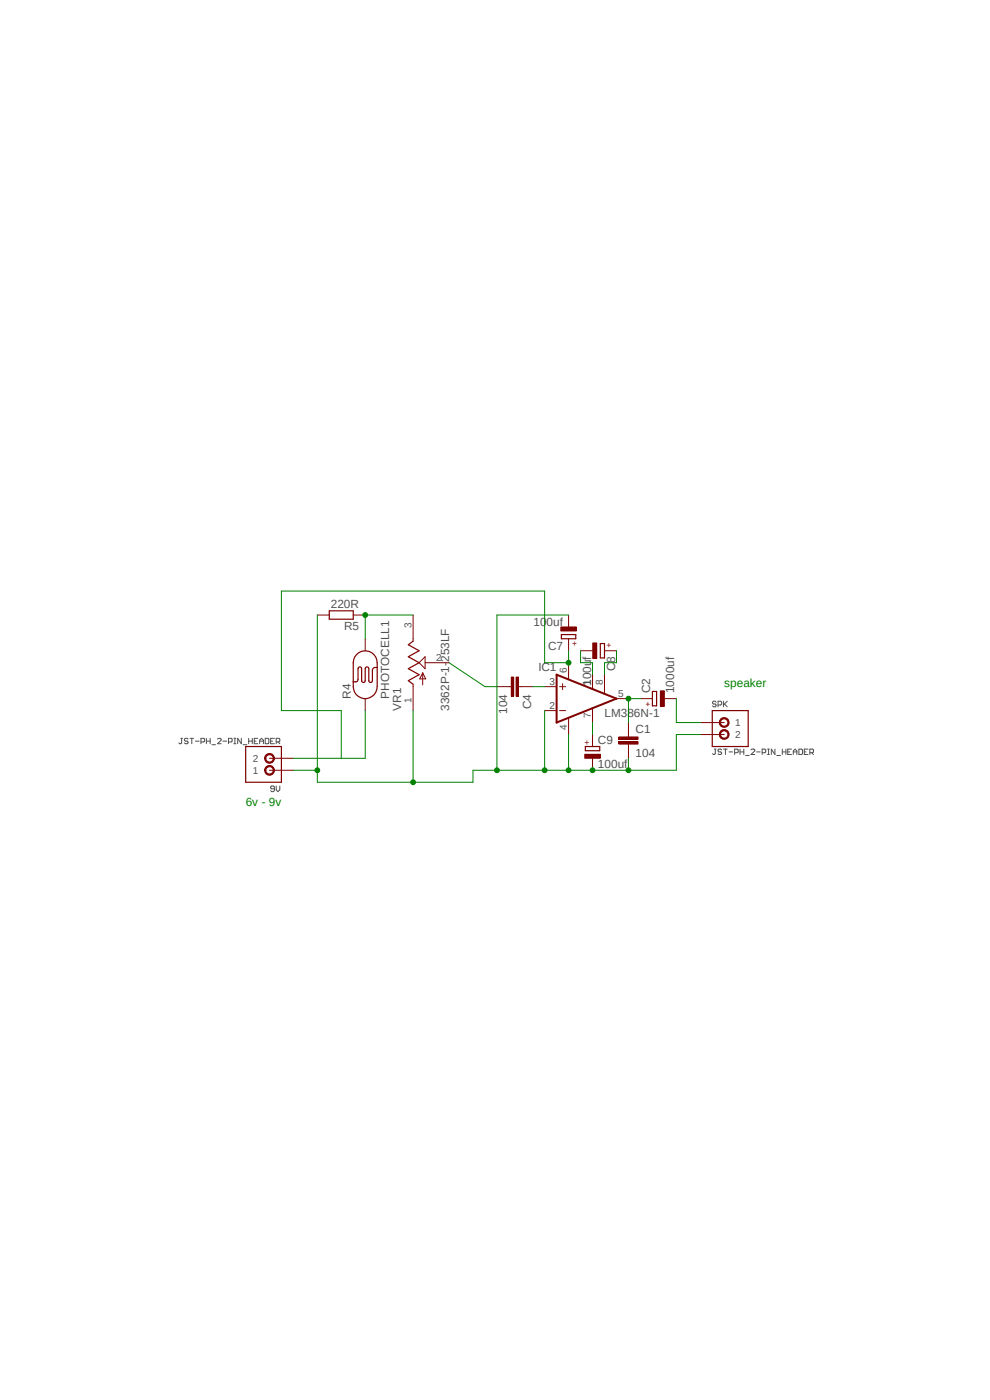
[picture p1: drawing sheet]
<svg xmlns="http://www.w3.org/2000/svg" width="210mm" height="297mm" viewBox="0 0 210 297" stroke-linecap="round" stroke-linejoin="round" font-family="sans-serif">
<path d="M37.5 125.3l135.9 46.4M173.4 125.3l-135.9 46.4" fill="none" stroke="#fff" stroke-width=".21"/>
<g fill="none" stroke="#505050" stroke-width=".21">
<path d="M38.4 156.6h.3M38.5 156.6v1l-.1 .2-.5-.2M39.9 156.8l-.2-.2-.6 .2 .2 .4h.4l.2 .2-.2 .4-.6-.2M40.3 156.6h.8M40.7 156.6v1.2M41.4 157.2h.8M42.6 157.4h.6l.2-.2v-.4l-.2-.2h-.6v1.2M43.8 157.2h.8M43.8 156.6v1.2M44.6 156.6v1.2M45 158h.7M46.1 156.8l.2-.2 .6 .2v.2l-.8 .8h.8"/>
<path d="M47.3 157.2h.8M48.5 157.4h.6l.1-.2v-.4l-.1-.2h-.6v1.2M49.6 157.8h.4M49.6 156.6h.4M49.8 156.6v1.2M51.2 156.6v1.2l-.8-1.2v1.2M51.6 158h.8M52.7 157.2h.8M52.7 156.6v1.2M53.5 156.6v1.2M53.9 157.2h.4M54.7 156.6h-.8v1.2h.8"/>
<path d="M55.1 157.2h.8M55.1 157.8v-.8l.4-.4 .4 .4v.8M56.3 156.6h.6l.1 .2v.8l-.1 .2h-.6zM57.4 157.2h.4M58.2 156.6h-.8v1.2h.8M58.6 157.4h.6l.2-.2v-.4l-.2-.2h-.6v1.2M59 157.4l.4 .4M151.5 158.9h.4M151.7 158.9v1l-.2 .2-.4-.2M151.9 149l-.2-.2h-.4l-.2 .2 .2 .4h.4l.2 .2-.2 .3h-.4l-.2-.2M152.3 149.6h.6l.2-.2v-.4l-.2-.2h-.6v1.1M153.1 159.1l-.2-.2h-.4l-.2 .2 .2 .4 .6 .2-.2 .4h-.4l-.2-.2"/>
<path d="M153.5 158.9h.8M153.5 148.8v1.1M153.7 149.4l.6 .5M153.9 158.9v1.2M154.3 148.8l-.8 .8M154.6 159.5h.8M155.8 159.7h.6l.2-.2v-.4l-.2-.2h-.6v1.2M157 159.5h.8M157 158.9v1.2M157.8 158.9v1.2M159.3 159.1l.2-.2 .6 .2v.2l-.8 .8h.8M160.5 159.5h.7"/>
<path d="M161.7 159.7h.5l.2-.2v-.4l-.2-.2h-.5v1.2M162.8 158.9h.4M163 158.9v1.2M164.4 158.9v1.2l-.8-1.2v1.2M165.9 159.5h.8M165.9 158.9v1.2M166.7 158.9v1.2M167.1 159.5h.4M167.9 158.9h-.8v1.2h.8M168.3 159.5h.7M169.5 158.9h.5l.2 .2v.8l-.2 .2h-.5zM170.6 159.5h.4"/>
<path d="M171.4 158.9h-.8v1.2h.8M171.8 159.7h.6l.2-.2v-.4l-.2-.2h-.6v1.2M172.2 159.7l.4 .4M58.2 167.3h-.6l-.2-.1 .2-.4h.4l.2 .2v.7l-.2 .2h-.4l-.2-.2M58.6 166.8v.8l.4 .3 .4-.3v-.8M158.2 160.3h.7M162.8 160.1h.4M164.8 160.3h.8M168.3 160.1v-.8l.4-.4 .3 .4v.8"/>
</g>
<g fill="none" stroke="#800000" stroke-width=".21">
<path d="M115.5 145.7h2.6M115.5 150.7h2.6M118.7 145.7h1.3M118.7 150.7h1.3M119.3 145v1.3M120.6 140.6v3.5M120.6 152.4v3.4M125.7 143.1v3.1M125.7 150.2v3.1M128.2 143.1v4.1M130.8 148.2h2.5M133.3 155.8v.5"/>
<path d="M133.3 157.9v.5"/>
</g>
<path d="M118.1 143.1l12.7 5.1-12.7 5.1z" fill="none" stroke="#800000" stroke-width=".42"/>
<path d="M131.3 157.4h4v.5h-4z" fill-rule="evenodd" fill="#800000"/>
<path d="M131.3 157.4h4v.5h-4z" fill="none" stroke="#800000" stroke-width=".21"/>
<path d="M131.3 156.3h4v.5h-4z" fill-rule="evenodd" fill="#800000"/>
<path d="M131.3 156.3h4v.5h-4zM133.3 153.3v2.5M133.3 158.4v2.5M148.5 153.3h5.1M148.5 155.8h5.1" fill="none" stroke="#800000" stroke-width=".21"/>
<path d="M151.1 150.7h7.6v7.7h-7.6z" fill="none" stroke="#800000" stroke-width=".25"/>
<path d="M152.9 152.5a1.05 1.05 0 0 1 1.6 .2 1.05 1.05 0 0 1-.6 1.6 1.05 1.05 0 0 1-1.3-1h.2a.79 .79 0 0 1 1-.8 .79 .79 0 0 1 .4 1.2 .79 .79 0 0 1-1.3-.1l-.1-.3h-.2z" fill-rule="evenodd" fill="#800000"/>
<path d="M152.9 152.5a1.05 1.05 0 0 1 1.6 .2 1.05 1.05 0 0 1-.6 1.6 1.05 1.05 0 0 1-1.3-1h.2a.79 .79 0 0 1 1-.8 .79 .79 0 0 1 .4 1.2 .79 .79 0 0 1-1.3-.1l-.1-.3h-.2z" fill="none" stroke="#800000" stroke-width=".21"/>
<path d="M152.9 155a1.05 1.05 0 0 1 1.6 .3 1.05 1.05 0 0 1-.6 1.5 1.05 1.05 0 0 1-1.3-1h.2a.79 .79 0 0 1 1-.8 .79 .79 0 0 1 .4 1.3 .79 .79 0 0 1-1.3-.2l-.1-.3h-.2z" fill-rule="evenodd" fill="#800000"/>
<path d="M152.9 155a1.05 1.05 0 0 1 1.6 .3 1.05 1.05 0 0 1-.6 1.5 1.05 1.05 0 0 1-1.3-1h.2a.79 .79 0 0 1 1-.8 .79 .79 0 0 1 .4 1.3 .79 .79 0 0 1-1.3-.2l-.1-.3h-.2zM57.1 163.4h5.1M57.1 160.9h5.1" fill="none" stroke="#800000" stroke-width=".21"/>
<path d="M52.1 158.4h7.6v7.5h-7.6z" fill="none" stroke="#800000" stroke-width=".25"/>
<path d="M56.5 162.6a1.05 1.05 0 0 1 1.6 .3 1.05 1.05 0 0 1-.7 1.5 1.05 1.05 0 0 1-1.3-1h.3a.8 .8 0 0 1 1.1-.6 .8 .8 0 0 1 .2 1.3 .8 .8 0 0 1-1.3-.4v-.3h-.3z" fill-rule="evenodd" fill="#800000"/>
<path d="M56.5 162.6a1.05 1.05 0 0 1 1.6 .3 1.05 1.05 0 0 1-.7 1.5 1.05 1.05 0 0 1-1.3-1h.3a.8 .8 0 0 1 1.1-.6 .8 .8 0 0 1 .2 1.3 .8 .8 0 0 1-1.3-.4v-.3h-.3z" fill="none" stroke="#800000" stroke-width=".21"/>
<path d="M56.5 160.1a1.05 1.05 0 0 1 1.6 .3 1.05 1.05 0 0 1-.7 1.5 1.05 1.05 0 0 1-1.3-1h.3a.8 .8 0 0 1 1.1-.7 .8 .8 0 0 1 .2 1.3 .8 .8 0 0 1-1.3-.3v-.3h-.3z" fill-rule="evenodd" fill="#800000"/>
<path d="M67.3 130.5h2.5M74.9 130.5h2.6M77.5 135.5v2.5M77.5 148.2v2.5M107.9 145.7h.6M110 145.7h.5M56.5 160.1a1.05 1.05 0 0 1 1.6 .3 1.05 1.05 0 0 1-.7 1.5 1.05 1.05 0 0 1-1.3-1h.3a.8 .8 0 0 1 1.1-.7 .8 .8 0 0 1 .2 1.3 .8 .8 0 0 1-1.3-.3v-.3h-.3z" fill="none" stroke="#800000" stroke-width=".21"/>
<path d="M69.8 129.6h5.1v1.8h-5.1zM75.6 138.9a2.53 2.53 0 0 1 2.8-.7 2.53 2.53 0 0 1 1.6 2.4v5.1a2.54 2.54 0 0 1-2.5 2.5 2.54 2.54 0 0 1-2.6-2.5v-5.1l.3-1.2zM80 141.6h-.7l-.3 .3v2.7a.4 .4 0 0 1-.5 .2 .4 .4 0 0 1-.3-.4v-2.5l-.1-.4h-.2l-.4 .4-.1 2.7a.4 .4 0 0 1-.4 .2 .4 .4 0 0 1-.3-.4v-2.5l-.2-.4h-.2l-.4 .4v2.2a.45 .45 0 0 1-.5 .6h-.5" fill="none" stroke="#800000" stroke-width=".25"/>
<path d="M108.5 143.6h.5v4.1h-.5z" fill-rule="evenodd" fill="#800000"/>
<path d="M108.5 143.6h.5v4.1h-.5z" fill="none" stroke="#800000" stroke-width=".21"/>
<path d="M109.5 143.6h.5v4.1h-.5z" fill-rule="evenodd" fill="#800000"/>
<path d="M105.4 145.7h2.5M109.5 143.6h.5v4.1h-.5zM110.5 145.7h2.5" fill="none" stroke="#800000" stroke-width=".21"/>
<path d="M119.1 134.6h3v.9h-3z" fill="none" stroke="#800000" stroke-width=".25"/>
<path d="M119 133h3.3v.9h-3.3z" fill-rule="evenodd" fill="#800000"/>
<path d="M119 133h3.3v.9h-3.3zM120.6 130.5v2.5M120.6 135.5v2.5" fill="none" stroke="#800000" stroke-width=".21"/>
<path d="M127.3 136.5h.9v3.1h-.9z" fill="none" stroke="#800000" stroke-width=".25"/>
<path d="M125.7 136.4h.9v3.3h-.9z" fill-rule="evenodd" fill="#800000"/>
<path d="M123.1 138h2.6M125.7 136.4h.9v3.3h-.9zM128.2 138h2.6" fill="none" stroke="#800000" stroke-width=".21"/>
<path d="M124.2 158.4h3v.9h-3z" fill="none" stroke="#800000" stroke-width=".25"/>
<path d="M124 160h3.3v.9h-3.3z" fill-rule="evenodd" fill="#800000"/>
<path d="M125.7 155.8v2.6M124 160h3.3v.9h-3.3zM125.7 160.9v2.5" fill="none" stroke="#800000" stroke-width=".21"/>
<path d="M138.4 146.7h.9v3h-.9z" fill="none" stroke="#800000" stroke-width=".25"/>
<path d="M140.1 146.6h.8v3.3h-.8z" fill-rule="evenodd" fill="#800000"/>
<path d="M87.6 130.5v5.5M87.6 145.2v5.5M88.9 140.6l1.3-1.3v2.6zM89.7 142.7v2.6M89.7 142.7l.6 1.3h-1.3zM90.2 140.6h5M135.8 148.2h2.6M140.1 146.6h.8v3.3h-.8zM140.9 148.2h2.6" fill="none" stroke="#800000" stroke-width=".21"/>
<path d="M87.6 136l-1 .8 2.3 1.2-2.3 1.3 2.3 1.3-2.3 1.3 2.3 1.2-2.3 1.3 1 .8" fill="none" stroke="#800000" stroke-width=".25"/>
<path d="M125.7 153.3v2.5M135.8 148.2h-2.5v5.1" fill="none" stroke="#008000" stroke-width=".21"/>
<circle cx="133.3" cy="148.2" r=".51" fill="#008000"/>
<g fill="none" stroke="#008000" stroke-width=".21">
<path d="M143.5 148.2v5.1h5M148.5 155.8h-5v7.6h-22.9M133.3 160.9v2.5"/>
<circle cx="133.3" cy="148.2" r=".51"/>
</g>
<circle cx="133.3" cy="163.4" r=".51" fill="#008000"/>
<g fill="none" stroke="#008000" stroke-width=".21">
<path d="M115.5 150.7v12.7h5.1v-7.6"/>
<circle cx="133.3" cy="163.4" r=".51"/>
</g>
<circle cx="120.6" cy="163.4" r=".51" fill="#008000"/>
<circle cx="120.6" cy="163.4" r=".51" fill="none" stroke="#008000" stroke-width=".21"/>
<circle cx="115.5" cy="163.4" r=".51" fill="#008000"/>
<g fill="none" stroke="#008000" stroke-width=".21">
<path d="M120.6 130.5h-15.2v32.9M100.3 163.4h15.2"/>
<circle cx="115.5" cy="163.4" r=".51"/>
</g>
<circle cx="105.4" cy="163.4" r=".51" fill="#008000"/>
<g fill="none" stroke="#008000" stroke-width=".21">
<path d="M67.3 130.5v35.4h33v-2.5M87.6 150.7v15.2"/>
<circle cx="105.4" cy="163.4" r=".51"/>
</g>
<circle cx="87.6" cy="165.9" r=".51" fill="#008000"/>
<circle cx="87.6" cy="165.9" r=".51" fill="none" stroke="#008000" stroke-width=".21"/>
<circle cx="125.7" cy="163.4" r=".51" fill="#008000"/>
<g fill="none" stroke="#008000" stroke-width=".21">
<path d="M62.2 163.4h5.1"/>
<circle cx="125.7" cy="163.4" r=".51"/>
</g>
<circle cx="67.3" cy="163.4" r=".51" fill="#008000"/>
<g fill="none" stroke="#008000" stroke-width=".21">
<path d="M120.6 138v2.6h-5.1v-15.2h-55.8v25.3h12.7v10.2M77.5 150.7v10.2h-15.3M95.2 140.6l7.7 5.1h2.5M113 145.7h2.5"/>
<circle cx="67.3" cy="163.4" r=".51"/>
</g>
<circle cx="120.6" cy="140.6" r=".51" fill="#008000"/>
<g fill="none" stroke="#008000" stroke-width=".21">
<path d="M87.6 130.5h-10.1v5M123.1 138v2.6h2.6v2.5M130.8 138v2.6h-2.6v2.5"/>
<circle cx="120.6" cy="140.6" r=".51"/>
</g>
<circle cx="77.5" cy="130.5" r=".51" fill="#008000"/>
<circle cx="77.5" cy="130.5" r=".51" fill="none" stroke="#008000" stroke-width=".21"/>
<g font-size="2.5" fill="#505050">
<text x="70.2" y="128.9">220R</text>
<text x="73" y="133.7">R5</text>
<text x="113.2" y="132.7">100uf</text>
<text x="116.2" y="137.8">C7</text>
<text x="114.2" y="142.4">IC1</text>
<text x="130.5" y="142.4" transform="rotate(-90 130.5 142.4)">C8</text>
<text x="74.4" y="148.2" transform="rotate(-90 74.4 148.2)">R4</text>
<text x="82.6" y="148.2" transform="rotate(-90 82.6 148.2)">PHOTOCELL1</text>
<text x="125.4" y="145.5" transform="rotate(-90 125.4 145.5)">100uf</text>
<text x="137.9" y="147.1" transform="rotate(-90 137.9 147.1)">C2</text>
<text x="143" y="147.1" transform="rotate(-90 143 147.1)">1000uf</text>
<text x="85.1" y="150.7" transform="rotate(-90 85.1 150.7)">VR1</text>
<text x="95.3" y="150.7" transform="rotate(-90 95.3 150.7)">3362P-1-253LF</text>
<text x="107.6" y="151.4" transform="rotate(-90 107.6 151.4)">104</text>
<text x="112.6" y="150.4" transform="rotate(-90 112.6 150.4)">C4</text>
<text x="128.2" y="152">LM386N-1</text>
<text x="134.8" y="155.4">C1</text>
<text x="126.8" y="157.9">C9</text>
<text x="134.8" y="160.5">104</text>
<text x="126.8" y="162.9">100uf</text>
</g>
<g font-size="2.5" fill="#008000">
<text x="153.6" y="145.7">speaker</text>
<text x="52.1" y="171">6v - 9v</text>
</g>
<g font-size="2.1" fill="#505050">
<text x="87.3" y="133.2" transform="rotate(-90 87.3 133.2)">3</text>
<text x="92.5" y="140.3">2</text>
<text x="120.3" y="142.8" transform="rotate(-90 120.3 142.8)">6</text>
<text x="87.3" y="149.2" transform="rotate(-90 87.3 149.2)">1</text>
<text x="116.5" y="145.3">3</text>
<text x="125.3" y="145.3" transform="rotate(-90 125.3 145.3)">1</text>
<text x="127.9" y="145.3" transform="rotate(-90 127.9 145.3)">8</text>
<text x="131.1" y="147.9">5</text>
<text x="116.5" y="150.4">2</text>
<text x="120.3" y="154.8" transform="rotate(-90 120.3 154.8)">4</text>
<text x="125.3" y="152.3" transform="rotate(-90 125.3 152.3)">7</text>
<text x="156" y="154.1">1</text>
<text x="53.6" y="161.7">2</text>
<text x="156" y="156.6">2</text>
<text x="53.6" y="164.2">1</text>
</g>
<g font-size="1.8" fill="#800000">
<text x="122.5" y="137" transform="rotate(-90 122.5 137)">+</text>
<text x="128.7" y="137.5">+</text>
<text x="136.9" y="150.1">+</text>
<text x="125.1" y="157.9" transform="rotate(-90 125.1 157.9)">+</text>
</g>
</svg>
